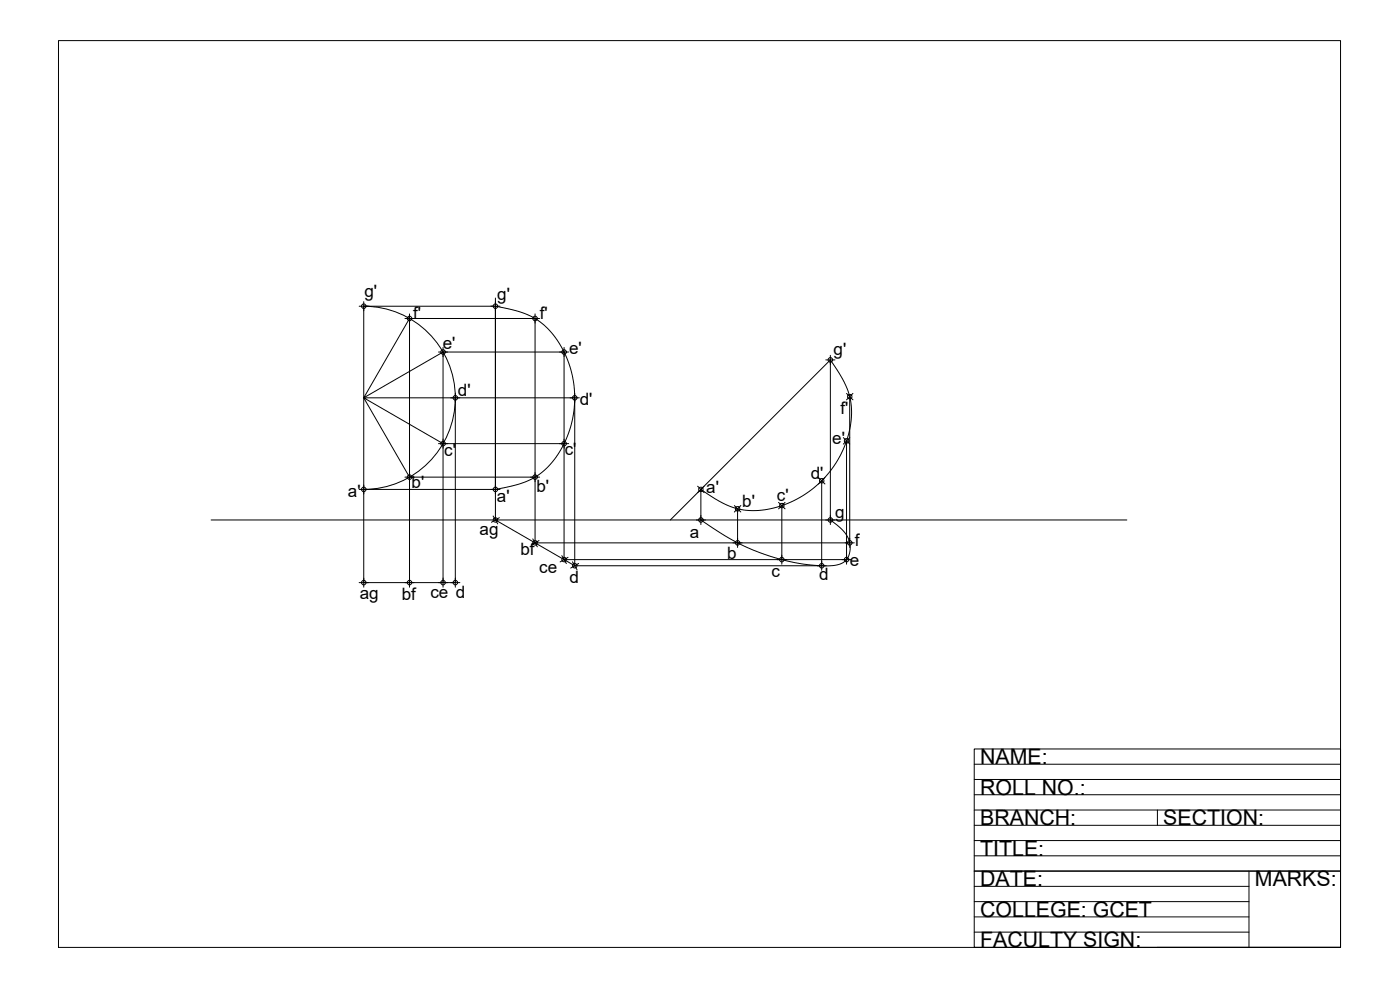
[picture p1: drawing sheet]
<svg xmlns="http://www.w3.org/2000/svg" width="420mm" height="297mm" viewBox="0 0 420 297" stroke-linecap="round" stroke-linejoin="round" font-family="sans-serif">
<!-- layer: 0 -->
<g fill="none" stroke="#000" stroke-width=".3">
<path d="M17.6 12.2h384.7v272.1h-384.7zM107.8 91.9h42.3M109.2 90.5v85.7M109.2 91.9a27.5 27.5 0 0 1 27.4 27.5 27.5 27.5 0 0 1-27.4 27.4M121.5 95.6h40.5M122.9 95.6l-13.7 23.8 23.8-13.8M122.9 94.2v82M148.7 91.9l2.5 .5a22.1 22.1 0 0 1 13.7 6.7 30.6 30.6 0 0 1-1.8 42.3 23.7 23.7 0 0 1-11.9 5l-2.5 .4zM148.7 89.4v66.6l23.8 13.7M160.6 95.6v67.3h95.8M160.6 94.2v2.7M109.2 119.4l13.7 23.8"/>
<path d="M131.6 105.6h39.1M133 104.2v72M135.3 119.4h38.6M136.6 118v2.7M169.3 105.6v62.3h86.1M169.3 104.2v2.8M172.5 118v51.7M247.8 108h2.8M249.2 106.6v50.8M254 118l2 2M255 119v45.3M256 118l-2 2"/>
<path d="M131.6 133.1h39.1M133 133.1l-23.8-13.7h27.4v55.4h-27.4M169.3 131.7v2.8M253.1 131.3l1.9 1.9M254.1 132.3v37M255 131.3l-1.9 1.9M63.4 156h274.8M107.8 146.8h42.3M121.5 143.2h40.5M148 154.8l1.4 2.4M149.9 155.3l-2.4 1.4M160.6 141.8v2.7"/>
<path d="M201.2 156l48-48 1.4 2.1a22.1 22.1 0 0 1 4.9 15.1 30.6 30.6 0 0 1-31.1 27.9 23.6 23.6 0 0 1-11.9-4.8l-2.2-1.5v9.2l3.2 2.2a61.9 61.9 0 0 0 36.6 11.5 5 5 0 0 0 5-6.3 10.2 10.2 0 0 0-5.1-6.8l-.8-.6M209.4 145.9l1.9 1.9M210.3 154.6v2.8M211.3 145.9l-1.9 1.9M220.4 151.7l1.9 1.9M221.4 152.7v11.6M222.3 151.7l-1.9 1.9M233.7 150.7l1.9 2M234.6 151.7v17.6M235.6 150.7l-1.9 2M245.6 143.3l2 1.9M246.6 144.2v26.9"/>
<path d="M247.6 143.3l-2 1.9M107.8 174.8h2.7M121.5 174.8h2.8M131.6 174.8h2.7M135.3 174.8h2.7M136.6 173.4v2.8M159.9 161.7l1.4 2.4M161.8 162.2l-2.4 1.4M168.6 166.7l1.4 2.4M170.5 167.2l-2.4 1.4M171.8 168.6l1.4 2.3M172.5 169.7h75.5"/>
<path d="M173.7 169.1l-2.4 1.3M292.4 238.5h109.9M292.4 233.9h109.9M292.4 229.3h109.9M292.4 256.8h109.9M292.4 252.2h109.9M292.4 247.6h109.9M292.4 243h109.9M347.4 243v4.6M292.4 279.7h82.4M292.4 275.1h82.4M292.4 270.5h82.4"/>
<path d="M292.4 265.9h82.4M292.4 261.4h109.9M374.8 261.4v22.9M292.4 284.3h109.9h-109.9v-59.6h109.9v59.6h-54.9"/>
<circle cx="109.2" cy="91.9" r=".68"/>
<circle cx="122.9" cy="95.6" r=".68"/>
<circle cx="148.7" cy="91.9" r=".68"/>
<circle cx="160.6" cy="95.6" r=".68"/>
<circle cx="133" cy="105.6" r=".68"/>
<circle cx="136.7" cy="119.4" r=".68"/>
<circle cx="169.3" cy="105.6" r=".68"/>
<circle cx="172.5" cy="119.4" r=".68"/>
<circle cx="249.2" cy="108" r=".68"/>
<circle cx="255" cy="119" r=".68"/>
<circle cx="133" cy="133.1" r=".68"/>
<circle cx="169.3" cy="133.1" r=".68"/>
<circle cx="254.1" cy="132.3" r=".68"/>
<circle cx="109.2" cy="146.8" r=".68"/>
<circle cx="122.9" cy="143.2" r=".68"/>
<circle cx="148.7" cy="156" r=".68"/>
<circle cx="148.7" cy="146.8" r=".68"/>
<circle cx="160.6" cy="143.2" r=".68"/>
<circle cx="210.3" cy="146.8" r=".68"/>
<circle cx="210.3" cy="156" r=".68"/>
<circle cx="221.4" cy="152.7" r=".68"/>
<circle cx="234.6" cy="151.7" r=".68"/>
<circle cx="246.6" cy="144.2" r=".68"/>
<circle cx="249.2" cy="156" r=".68"/>
<circle cx="109.2" cy="174.8" r=".68"/>
<circle cx="122.9" cy="174.8" r=".68"/>
<circle cx="133" cy="174.8" r=".68"/>
<circle cx="136.7" cy="174.8" r=".68"/>
<circle cx="160.6" cy="162.9" r=".68"/>
<circle cx="169.3" cy="167.9" r=".68"/>
<circle cx="172.5" cy="169.7" r=".68"/>
<circle cx="221.4" cy="162.9" r=".68"/>
<circle cx="234.6" cy="167.9" r=".68"/>
<circle cx="246.6" cy="169.7" r=".68"/>
<circle cx="254.1" cy="167.9" r=".68"/>
<circle cx="255" cy="162.9" r=".68"/>
</g>
<g font-size="6.4">
<text x="294.2" y="229.3">NAME:</text>
<text x="294.2" y="238.5">ROLL NO.:</text>
<text x="294.2" y="247.6">BRANCH:</text>
<text x="349.1" y="247.6">SECTION:</text>
<text x="294.2" y="256.8">TITLE:</text>
<text x="294.2" y="265.9">DATE:</text>
<text x="376.6" y="265.9">MARKS:</text>
<text x="294.2" y="275.1">COLLEGE: GCET</text>
<text x="294.2" y="284.3">FACULTY SIGN:</text>
</g>
<g font-size="5.1">
<text x="109.3" y="89.2">g'</text>
<text x="149.2" y="89.9">g'</text>
<text x="124" y="95.8">f'</text>
<text x="162" y="95.8">f'</text>
<text x="132.9" y="104.6">e'</text>
<text x="170.8" y="106.2">e'</text>
<text x="250.2" y="106.5">g'</text>
<text x="137.4" y="118.8">d'</text>
<text x="174" y="121.4">d'</text>
<text x="252.2" y="124.3">f'</text>
<text x="133.3" y="136.9">c'</text>
<text x="169.5" y="136.5">c'</text>
<text x="249.8" y="133.4">e'</text>
<text x="243.3" y="143.8">d'</text>
<text x="104.4" y="149.2">a'</text>
<text x="123.5" y="146.3">b'</text>
<text x="161" y="147.7">b'</text>
<text x="211.9" y="147.9">a'</text>
<text x="149.1" y="150.7">a'</text>
<text x="222.8" y="152.1">b'</text>
<text x="233.1" y="150.2">c'</text>
<text x="250.7" y="155.4">g</text>
<text x="143.9" y="160.6">ag</text>
<text x="207" y="161.4">a</text>
<text x="156.2" y="166.6">bf</text>
<text x="218.2" y="167.8">b</text>
<text x="256.5" y="163.8">f</text>
<text x="161.8" y="172">ce</text>
<text x="231.5" y="173.1">c</text>
<text x="255" y="169.7">e</text>
<text x="108" y="179.8">ag</text>
<text x="120.6" y="179.9">bf</text>
<text x="129.2" y="179.6">ce d</text>
<text x="170.9" y="174.9">d</text>
<text x="245.9" y="174.1">d</text>
</g>
</svg>
